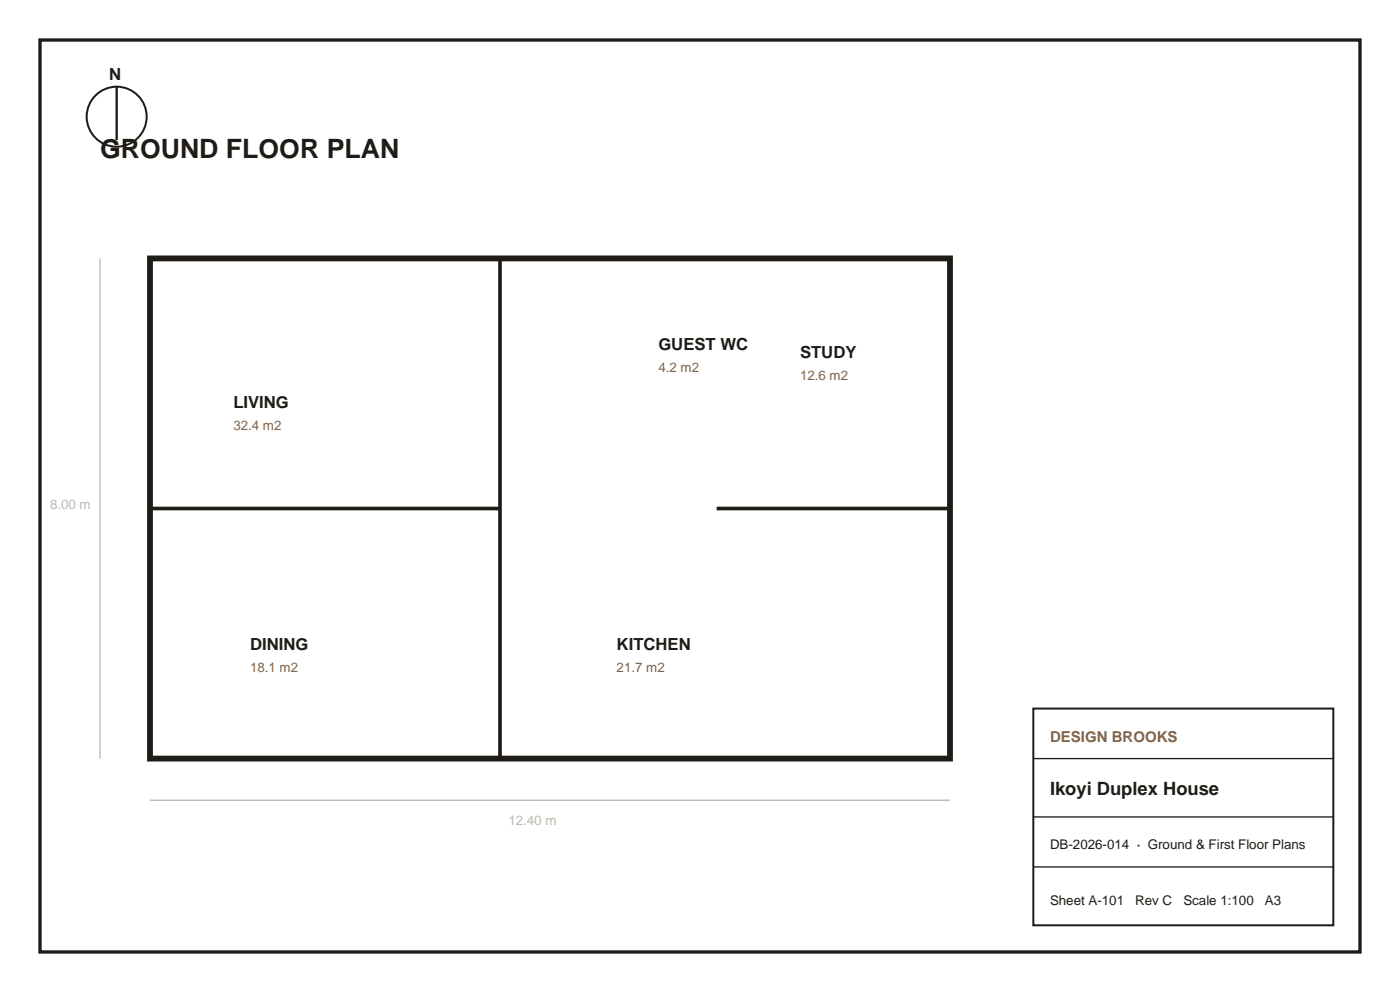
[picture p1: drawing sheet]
<svg xmlns="http://www.w3.org/2000/svg" width="296mm" height="210mm" viewBox="0 0 296 210" stroke-linecap="round" stroke-linejoin="round" font-family="sans-serif">
<g fill="none" stroke="#1f1c17" stroke-width=".42">
<path d="M218.7 149.9h63.5v45.9h-63.5z"/>
<circle cx="24.7" cy="24.7" r="6.4"/>
</g>
<path d="M218.7 160.5h63.5M218.7 172.9h63.5M218.7 183.4h63.5" fill="none" stroke="#1f1c17" stroke-width=".28"/>
<path d="M24.7 18.3v11.3" fill="none" stroke="#1f1c17" stroke-width=".49"/>
<path d="M8.5 8.5h279.4v192.9h-279.4z" fill="none" stroke="#1f1c17" stroke-width=".71" stroke-linecap="butt"/>
<path d="M31.7 54.7h169.4v105.8h-169.4z" fill="none" stroke="#1f1c17" stroke-width="1.2" stroke-linecap="butt"/>
<path d="M105.8 54.7v105.8M31.7 107.6h74.1M151.7 107.6h49.4" fill="none" stroke="#1f1c17" stroke-width=".78" stroke-linecap="butt"/>
<path d="M21.2 54.7v105.8M31.7 169.3h169.4" fill="none" stroke="#bfb8ad" stroke-width=".28"/>
<text font-size="5.6" fill="#1f1c17" x="21.2" y="33.5">GROUND FLOOR PLAN</text>
<text font-size="3.9" fill="#1f1c17" x="222.2" y="168.3">Ikoyi Duplex House</text>
<g font-size="3.5" fill="#1f1c17">
<text x="23.1" y="16.9">N</text>
<text x="139.3" y="74.1">GUEST WC</text>
<text x="169.3" y="75.8">STUDY</text>
<text x="49.4" y="86.4">LIVING</text>
<text x="52.9" y="137.6">DINING</text>
<text x="130.5" y="137.6">KITCHEN</text>
</g>
<text font-size="3.2" fill="#856345" x="222.2" y="157">DESIGN BROOKS</text>
<g font-size="2.8" fill="#856345">
<text x="139.3" y="78.7">4.2 m2</text>
<text x="169.3" y="80.4">12.6 m2</text>
<text x="49.4" y="91">32.4 m2</text>
<text x="52.9" y="142.2">18.1 m2</text>
<text x="130.5" y="142.2">21.7 m2</text>
</g>
<g font-size="2.8" fill="#bfb8ad">
<text x="10.6" y="107.6">8.00 m</text>
<text x="107.6" y="174.6">12.40 m</text>
</g>
<g font-size="2.8" fill="#1f1c17">
<text x="222.2" y="179.6">DB-2026-014 · Ground &amp; First Floor Plans</text>
<text x="222.2" y="191.6">Sheet A-101</text>
<text x="240.3" y="191.6">Rev C</text>
<text x="250.5" y="191.6">Scale 1:100</text>
<text x="267.7" y="191.6">A3</text>
</g>
</svg>
